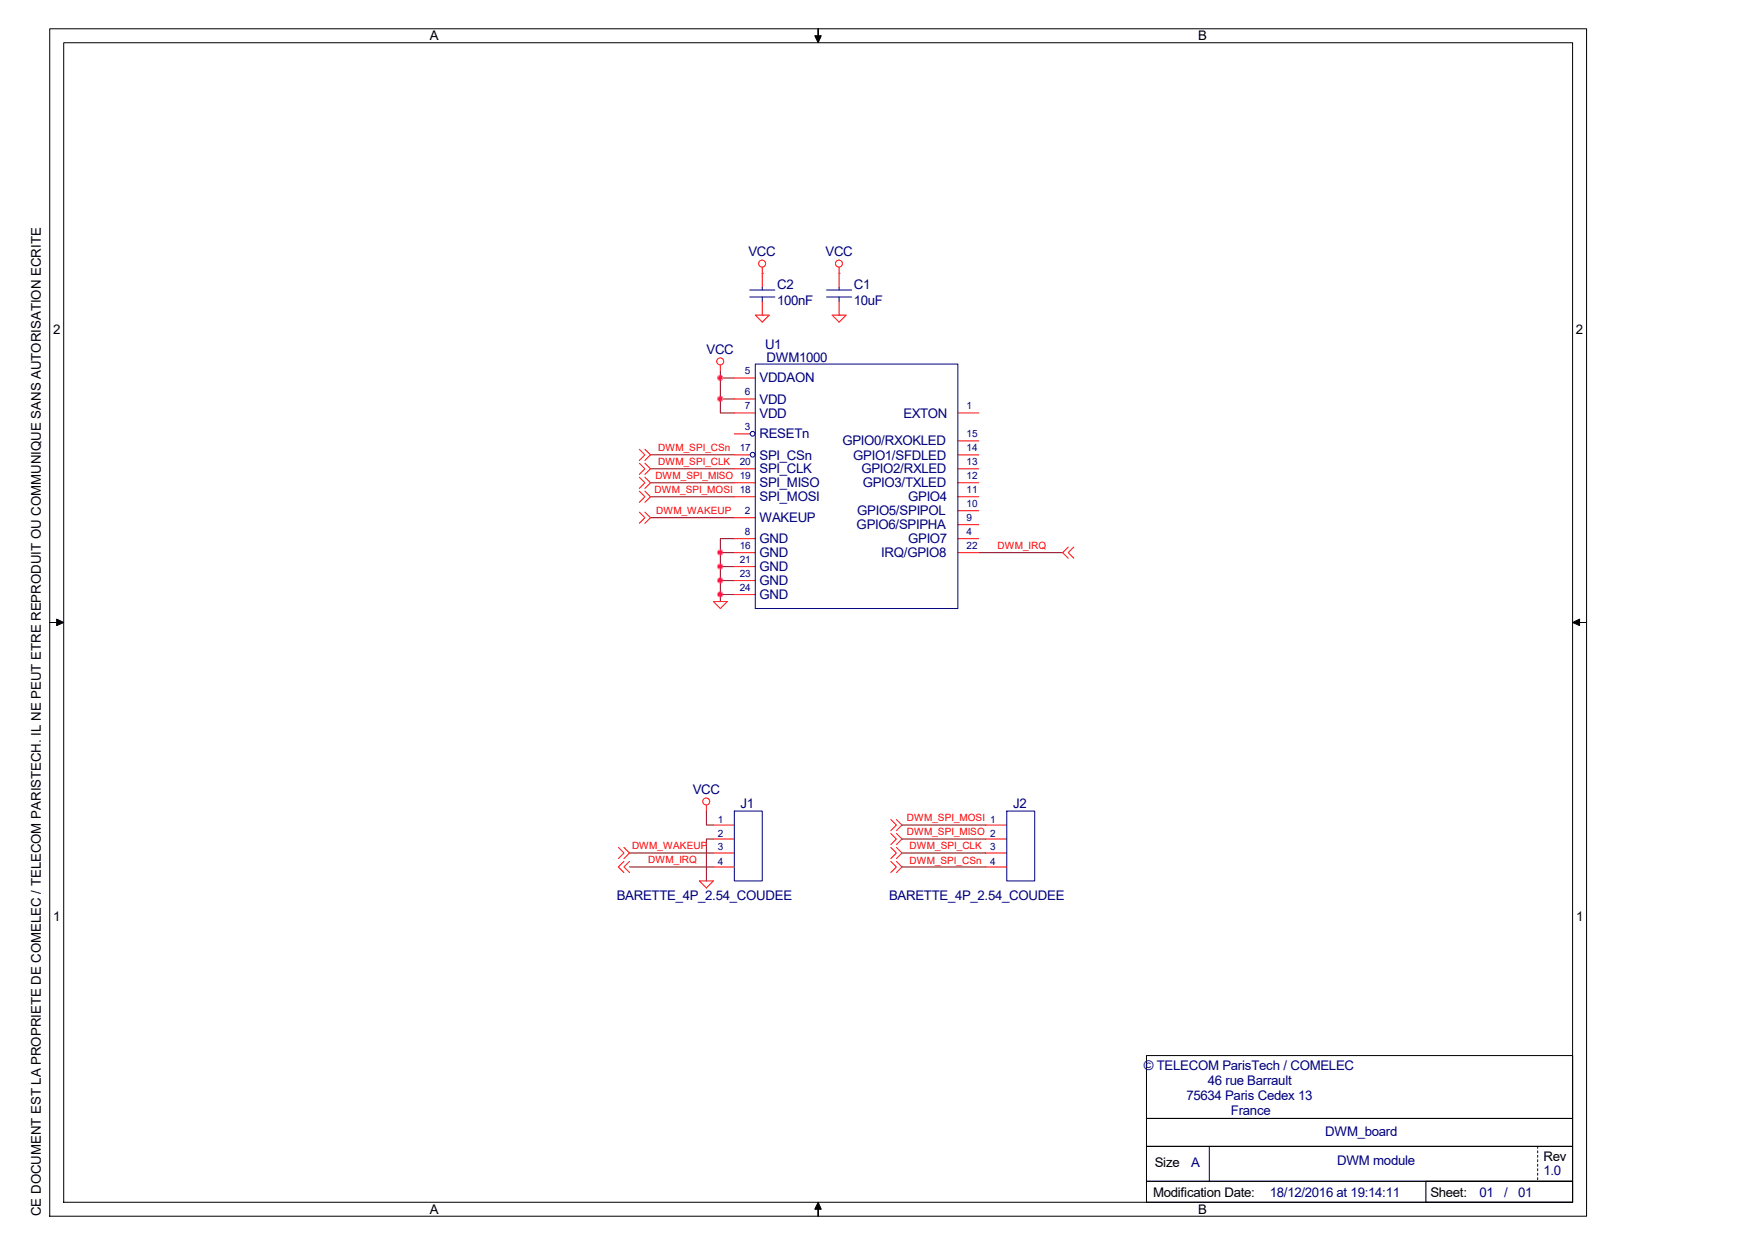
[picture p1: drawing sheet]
<svg xmlns="http://www.w3.org/2000/svg" width="297mm" height="210mm" viewBox="0 0 297 210" stroke-linecap="round" stroke-linejoin="round" font-family="sans-serif">
<g fill="none" stroke="#800000" stroke-width=".17">
<path d="M128.6 53.2h.1M128.6 46.1h.1M141.5 53.2h.1M141.5 46.1h.1M109.7 79.1h14.2M109.7 76.7h14.2M121.5 62.6v7.1h2.4M121.5 63.8h2.4M121.5 67.3h2.4M109.7 81.4h14.2M109.7 87.3h14.2M109.7 83.8h14.2"/>
<path d="M121.5 93.2h2.4M121.5 97.9h2.4M121.5 95.6h2.4M123.9 90.9h-2.4v10.6M165.1 93.2h14.1M121.5 100.3h2.4M119.1 136.8v2.4h1.2M152.1 139.2h14.2M106.2 146.2h14.1M106.2 143.9h14.1M120.3 141.5h-1.2v7.1M152.1 146.2h14.2"/>
<path d="M152.1 143.9h14.2M152.1 141.5h14.2"/>
</g>
<g fill="#f0f" stroke="#f0f" stroke-width=".17">
<circle cx="121.5" cy="63.7" r=".45"/>
<circle cx="121.5" cy="67.3" r=".45"/>
<circle cx="121.5" cy="100.3" r=".45"/>
<circle cx="121.5" cy="97.9" r=".45"/>
<circle cx="121.5" cy="95.6" r=".45"/>
<circle cx="121.5" cy="93.2" r=".45"/>
</g>
<g fill="none" stroke="#f00" stroke-width=".17">
<path d="M127.4 53.2h2.3l-1.1 1.1zM128.6 45.1v3.4M128.6 50.8v2.4M140.3 53.2h2.4l-1.2 1.1zM141.5 45.1v3.4M141.5 50.8v2.4M107.8 78.1l1 1-1 .9M107.8 75.8l1 .9-1 1M108.8 78.1l.9 1-.9 .9M108.8 75.8l.9 .9-.9 1M121.5 61.6v1M123.9 63.8h3.5"/>
<path d="M123.9 67.3h3.5M123.9 69.7h3.5M123.9 76.7h2.7M123.9 79.1h3.5M123.9 73.2h2.7M161.6 69.7h3.5M161.6 74.4h3.5M161.6 76.7h3.5M161.6 79.1h3.5M107.8 80.5l1 .9-1 1M107.8 86.4l1 .9-1 1M107.8 82.9l1 .9-1 .9"/>
<path d="M108.8 80.5l.9 .9-.9 1M108.8 86.4l.9 .9-.9 1M108.8 82.9l.9 .9-.9 .9M123.9 81.4h3.5M123.9 83.8h3.5M123.9 90.9h3.5M123.9 93.2h3.5M123.9 87.3h3.5M123.9 95.6h3.5M123.9 97.9h3.5M161.6 81.4h3.5M161.6 83.8h3.5"/>
<path d="M161.6 86.2h3.5M161.6 88.5h3.5M161.6 90.9h3.5M161.6 93.2h3.5M180.2 92.3l-1 .9 1 1M181.1 92.3l-.9 .9 .9 1M120.3 101.5h2.4l-1.2 1.2zM123.9 100.3h3.5M119.1 135.8v1M120.3 139.2h3.6M150.2 138.2l1 1-1 .9M151.2 138.2l.9 1-.9 .9"/>
<path d="M166.3 139.2h3.5M104.3 142.9l.9 1-.9 .9M105.2 142.9l1 1-1 .9M105.2 145.3l-.9 .9 .9 1M106.2 145.3l-1 .9 1 1M118 148.6h2.3l-1.2 1.2zM120.3 141.5h3.6M120.3 143.9h3.6M120.3 146.2h3.6M150.2 145.3l1 .9-1 1M150.2 140.6l1 .9-1 1M150.2 142.9l1 1-1 .9"/>
<path d="M151.2 145.3l.9 .9-.9 1M151.2 140.6l.9 .9-.9 1M151.2 142.9l.9 1-.9 .9M166.3 141.5h3.5M166.3 143.9h3.5M166.3 146.2h3.5"/>
<circle cx="128.5" cy="44.5" r=".59"/>
<circle cx="141.5" cy="44.5" r=".59"/>
<circle cx="121.5" cy="61" r=".59"/>
<circle cx="119.1" cy="135.2" r=".59"/>
</g>
<g fill="none" stroke="#000080" stroke-width=".17">
<path d="M126.4 48.9h4.3M126.4 50.1h4.3M128.6 48.5v.4M128.6 50.1v.7M139.4 48.9h4.2M139.4 50.1h4.2M141.5 48.5v.4M141.5 50.1v.7M127.4 61.4h34.2v41.3h-34.2zM123.9 136.8h4.7v11.8h-4.7zM169.8 136.8h4.7v11.8h-4.7z"/>
<circle cx="126.9" cy="73.2" r=".4"/>
<circle cx="126.9" cy="76.7" r=".4"/>
</g>
<g fill="#000" stroke="#000" stroke-width=".17">
<path d="M138 4.9v1.1h.5l-.5 1.2-.6-1.2h.6z" fill-rule="evenodd"/>
<path d="M8.4 105h1.2v-.6l1.1 .6-1.1 .5v-.5z" fill-rule="evenodd"/>
<path d="M265.2 105l1.2-.6v.6h1.2h-1.2v.5z" fill-rule="evenodd"/>
<path d="M138 202.8l.5 1.2h-.5v1.2v-1.2h-.6z" fill-rule="evenodd"/>
</g>
<g fill="none" stroke="#000" stroke-width=".17">
<path d="M8.4 4.9h259.2v200.3h-259.2zM10.7 7.2h254.5v195.6h-254.5zM193.4 178.1h71.8v10.6h-71.8zM193.4 199.3h71.8v3.5h-71.8zM193.4 188.7h71.8v4.7h-71.8zM193.4 193.4h71.8v5.9h-71.8zM204 193.4v5.9M240.5 199.3h24.7v3.5h-24.7zM259.3 193.4v.3M259.3 194.1v.4M259.3 194.9v.3M259.3 195.6v.4"/>
<path d="M259.3 196.4v.3M259.3 197.1v.4M259.3 197.9v.3M259.3 198.7v.3"/>
</g>
<g font-size="2.2">
<text x="72.5" y="6.8">A</text>
<text x="202.1" y="6.8">B</text>
<text x="9" y="56.3">2</text>
<text x="265.8" y="56.3">2</text>
<text x="9" y="155.3">1</text>
<text x="265.8" y="155.3">1</text>
<text x="194.8" y="196.9">Size</text>
<text x="260.3" y="195.9">Rev</text>
<text x="194.5" y="201.9">Modification Date:</text>
<text x="241.3" y="201.8">Sheet:</text>
<text x="6.9" y="205.2" transform="rotate(-90 6.9 205.2)">CE DOCUMENT EST LA PROPRIETE DE COMELEC / TELECOM PARISTECH. IL NE PEUT ETRE REPRODUIT OU COMMUNIQUE SANS AUTORISATION ECRITE</text>
<text x="72.5" y="204.8">A</text>
<text x="202.1" y="204.8">B</text>
</g>
<g font-size="2.2" fill="#000080">
<text x="126.2" y="43.2">VCC</text>
<text x="139.2" y="43.2">VCC</text>
<text x="131.1" y="51.4">100nF</text>
<text x="131.1" y="48.8">C2</text>
<text x="144" y="51.4">10uF</text>
<text x="144" y="48.8">C1</text>
<text x="119.2" y="59.7">VCC</text>
<text x="129" y="58.9">U1</text>
<text x="128.1" y="64.5">VDDAON</text>
<text x="129.3" y="61.1">DWM1000</text>
<text x="128.1" y="68.1">VDD</text>
<text x="128.1" y="70.4">VDD</text>
<text x="152.4" y="70.4">EXTON</text>
<text x="128.1" y="77.5">SPI_CSn</text>
<text x="128.1" y="74">RESETn</text>
<text x="142.1" y="75.1">GPIO0/RXOKLED</text>
<text x="143.9" y="77.5">GPIO1/SFDLED</text>
<text x="128.1" y="82.2">SPI_MISO</text>
<text x="128.1" y="79.8">SPI_CLK</text>
<text x="145.3" y="79.8">GPIO2/RXLED</text>
<text x="145.5" y="82.2">GPIO3/TXLED</text>
<text x="128.1" y="84.6">SPI_MOSI</text>
<text x="128.1" y="88.1">WAKEUP</text>
<text x="144.5" y="89.3">GPIO6/SPIPHA</text>
<text x="144.6" y="86.9">GPIO5/SPIPOL</text>
<text x="153.2" y="84.6">GPIO4</text>
<text x="128.1" y="94">GND</text>
<text x="128.1" y="91.7">GND</text>
<text x="148.6" y="94">IRQ/GPIO8</text>
<text x="153.2" y="91.7">GPIO7</text>
<text x="128.1" y="96.4">GND</text>
<text x="128.1" y="98.7">GND</text>
<text x="128.1" y="101">GND</text>
<text x="116.8" y="133.9">VCC</text>
<text x="124.9" y="136.3">J1</text>
<text x="170.9" y="136.3">J2</text>
<text x="104" y="151.8">BARETTE_4P_2.54_COUDEE</text>
<text x="149.9" y="151.8">BARETTE_4P_2.54_COUDEE</text>
<text x="192.9" y="180.5">© TELECOM ParisTech / COMELEC</text>
<text x="200.1" y="185.5">75634 Paris Cedex 13</text>
<text x="203.7" y="183">46 rue Barrault</text>
<text x="207.6" y="188">France</text>
<text x="223.5" y="191.7">DWM_board</text>
<text x="200.9" y="196.9">A</text>
<text x="225.5" y="196.6">DWM module</text>
<text x="214.2" y="201.9">18/12/2016 at 19:14:11</text>
<text x="249.5" y="201.8">01</text>
<text x="253.7" y="201.8">/</text>
<text x="256" y="201.8">01</text>
<text x="260.3" y="198.3">1.0</text>
</g>
<g font-size="1.7" fill="#000080">
<text x="125.6" y="63.1">5</text>
<text x="125.6" y="69">7</text>
<text x="125.6" y="66.7">6</text>
<text x="163" y="69">1</text>
<text x="124.8" y="76.1">17</text>
<text x="125.6" y="72.6">3</text>
<text x="163" y="73.7">15</text>
<text x="163" y="76.1">14</text>
<text x="124.8" y="78.4">20</text>
<text x="163" y="78.4">13</text>
<text x="163" y="80.8">12</text>
<text x="163" y="83.1">11</text>
<text x="125.6" y="86.7">2</text>
<text x="163" y="85.5">10</text>
<text x="163" y="87.9">9</text>
<text x="124.8" y="95">21</text>
<text x="124.8" y="92.6">16</text>
<text x="125.6" y="90.2">8</text>
<text x="163" y="90.2">4</text>
<text x="163" y="92.6">22</text>
<text x="124.8" y="99.7">24</text>
<text x="124.8" y="97.3">23</text>
<text x="121.1" y="138.8">1</text>
<text x="121.1" y="141.1">2</text>
<text x="121.1" y="143.5">3</text>
<text x="167" y="143.5">3</text>
<text x="121.1" y="145.8">4</text>
<text x="167" y="145.8">4</text>
</g>
<g font-size="1.7" fill="#f00">
<text x="111" y="76.1">DWM_SPI_CSn</text>
<text x="110.4" y="83.2">DWM_SPI_MOSI 18</text>
<text x="110.5" y="80.9">DWM_SPI_MISO 19</text>
<text x="111" y="78.5">DWM_SPI_CLK</text>
<text x="110.7" y="86.7">DWM_WAKEUP</text>
<text x="168.2" y="92.6">DWM_IRQ</text>
<text x="106.6" y="143.3">DWM_WAKEUP</text>
<text x="153" y="140.9">DWM_SPI_MISO 2</text>
<text x="153" y="138.5">DWM_SPI_MOSI 1</text>
<text x="153.4" y="143.3">DWM_SPI_CLK</text>
<text x="109.3" y="145.6">DWM_IRQ</text>
<text x="153.4" y="145.7">DWM_SPI_CSn</text>
</g>
</svg>
